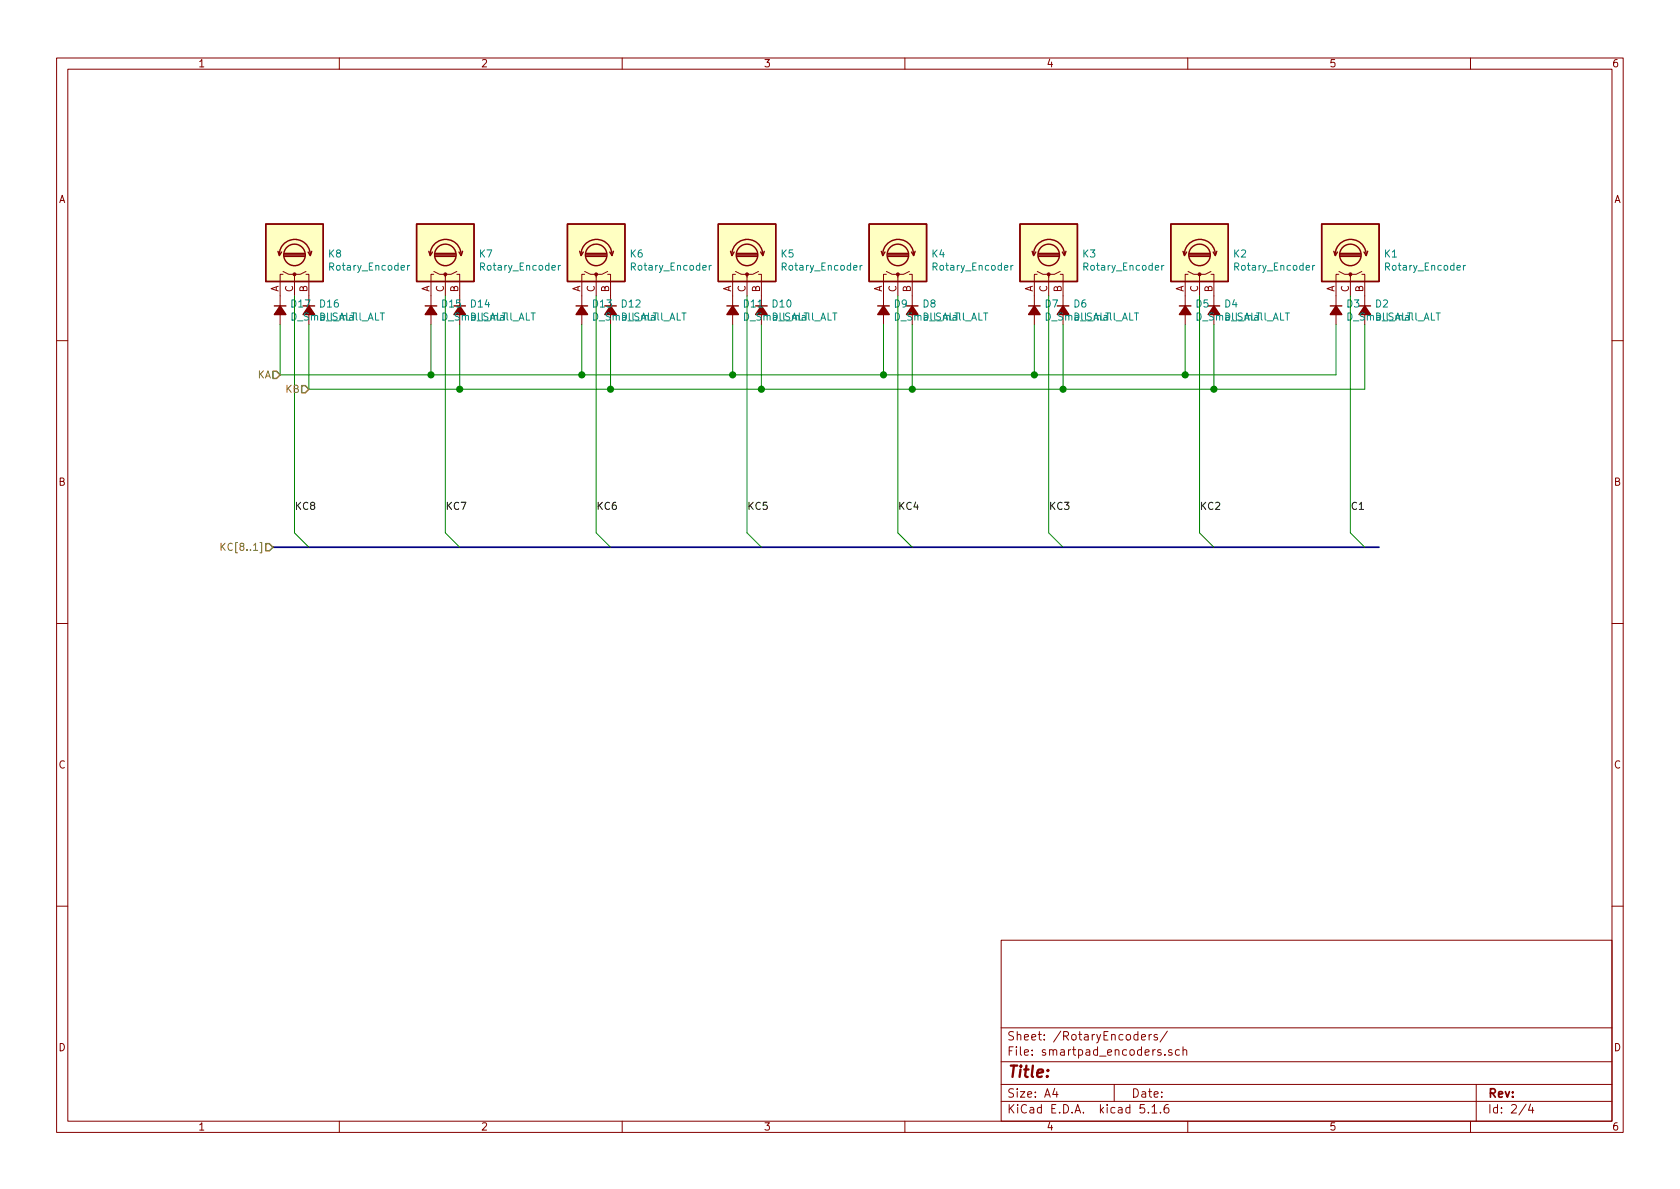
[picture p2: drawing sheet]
EESchema Schematic File Version 4
EELAYER 30 0
EELAYER END
$Descr A4 11693 8268
encoding utf-8
Sheet 2 4
Title ""
Date ""
Rev ""
Comp ""
Comment1 ""
Comment2 ""
Comment3 ""
Comment4 ""
$EndDescr
$Comp
L Device:Rotary_Encoder K1
U 1 1
P 9400 1750
F 0 "K1" V 9389 1520 50  0000 R CNN
F 1 "Rotary_Encoder" V 9298 1520 50  0000 R CNN
F 2 "" H 9250 1910 50  0001 C CNN
F 3 "~" H 9400 2010 50  0001 C CNN
	1    9400 1750
	0    -1   -1   0   
$EndComp
$Comp
L Device:Rotary_Encoder K2
U 1 1
P 8350 1750
F 0 "K2" V 8339 1520 50  0000 R CNN
F 1 "Rotary_Encoder" V 8248 1520 50  0000 R CNN
F 2 "" H 8200 1910 50  0001 C CNN
F 3 "~" H 8350 2010 50  0001 C CNN
	1    8350 1750
	0    -1   -1   0   
$EndComp
$Comp
L Device:Rotary_Encoder K3
U 1 1
P 7300 1750
F 0 "K3" V 7289 1520 50  0000 R CNN
F 1 "Rotary_Encoder" V 7198 1520 50  0000 R CNN
F 2 "" H 7150 1910 50  0001 C CNN
F 3 "~" H 7300 2010 50  0001 C CNN
	1    7300 1750
	0    -1   -1   0   
$EndComp
$Comp
L Device:Rotary_Encoder K4
U 1 1
P 6250 1750
F 0 "K4" V 6239 1520 50  0000 R CNN
F 1 "Rotary_Encoder" V 6148 1520 50  0000 R CNN
F 2 "" H 6100 1910 50  0001 C CNN
F 3 "~" H 6250 2010 50  0001 C CNN
	1    6250 1750
	0    -1   -1   0   
$EndComp
$Comp
L Device:Rotary_Encoder K5
U 1 1
P 5200 1750
F 0 "K5" V 5189 1520 50  0000 R CNN
F 1 "Rotary_Encoder" V 5098 1520 50  0000 R CNN
F 2 "" H 5050 1910 50  0001 C CNN
F 3 "~" H 5200 2010 50  0001 C CNN
	1    5200 1750
	0    -1   -1   0   
$EndComp
$Comp
L Device:Rotary_Encoder K6
U 1 1
P 4150 1750
F 0 "K6" V 4139 1520 50  0000 R CNN
F 1 "Rotary_Encoder" V 4048 1520 50  0000 R CNN
F 2 "" H 4000 1910 50  0001 C CNN
F 3 "~" H 4150 2010 50  0001 C CNN
	1    4150 1750
	0    -1   -1   0   
$EndComp
$Comp
L Device:Rotary_Encoder K7
U 1 1
P 3100 1750
F 0 "K7" V 3089 1520 50  0000 R CNN
F 1 "Rotary_Encoder" V 2998 1520 50  0000 R CNN
F 2 "" H 2950 1910 50  0001 C CNN
F 3 "~" H 3100 2010 50  0001 C CNN
	1    3100 1750
	0    -1   -1   0   
$EndComp
$Comp
L Device:Rotary_Encoder K8
U 1 1
P 2050 1750
F 0 "K8" V 2039 1520 50  0000 R CNN
F 1 "Rotary_Encoder" V 1948 1520 50  0000 R CNN
F 2 "" H 1900 1910 50  0001 C CNN
F 3 "~" H 2050 2010 50  0001 C CNN
	1    2050 1750
	0    -1   -1   0   
$EndComp
Wire Wire Line
	8350 2050 8350 3700
Wire Wire Line
	7300 2050 7300 3700
Wire Wire Line
	6250 2050 6250 3700
Wire Wire Line
	5200 2050 5200 3700
Wire Wire Line
	4150 2050 4150 3700
Wire Wire Line
	3100 2050 3100 3700
Wire Wire Line
	2050 2050 2050 3700
Entry Wire Line
	9400 3700 9500 3800
Entry Wire Line
	8350 3700 8450 3800
Entry Wire Line
	7300 3700 7400 3800
Entry Wire Line
	6250 3700 6350 3800
Entry Wire Line
	5200 3700 5300 3800
Entry Wire Line
	4150 3700 4250 3800
Entry Wire Line
	3100 3700 3200 3800
Entry Wire Line
	2050 3700 2150 3800
Wire Wire Line
	9400 2050 9400 3700
Text Label 5200 3550 0    50   ~ 0
KC5
Text Label 4150 3550 0    50   ~ 0
KC6
Text Label 3100 3550 0    50   ~ 0
KC7
Text Label 2050 3550 0    50   ~ 0
KC8
Text HLabel 1900 3800 0    50   Input ~ 0
KC[8..1]
$Comp
L Device:D_Small_ALT D2
U 1 1
P 9500 2150
F 0 "D2" V 9454 2218 50  0000 L CNN
F 1 "D_Small_ALT" V 9545 2218 50  0000 L CNN
F 2 "" V 9500 2150 50  0001 C CNN
F 3 "~" V 9500 2150 50  0001 C CNN
	1    9500 2150
	0    1    1    0   
$EndComp
$Comp
L Device:D_Small_ALT D3
U 1 1
P 9300 2150
F 0 "D3" V 9254 2218 50  0000 L CNN
F 1 "D_Small_ALT" V 9345 2218 50  0000 L CNN
F 2 "" V 9300 2150 50  0001 C CNN
F 3 "~" V 9300 2150 50  0001 C CNN
	1    9300 2150
	0    1    1    0   
$EndComp
$Comp
L Device:D_Small_ALT D4
U 1 1
P 8450 2150
F 0 "D4" V 8404 2218 50  0000 L CNN
F 1 "D_Small_ALT" V 8495 2218 50  0000 L CNN
F 2 "" V 8450 2150 50  0001 C CNN
F 3 "~" V 8450 2150 50  0001 C CNN
	1    8450 2150
	0    1    1    0   
$EndComp
$Comp
L Device:D_Small_ALT D5
U 1 1
P 8250 2150
F 0 "D5" V 8204 2218 50  0000 L CNN
F 1 "D_Small_ALT" V 8295 2218 50  0000 L CNN
F 2 "" V 8250 2150 50  0001 C CNN
F 3 "~" V 8250 2150 50  0001 C CNN
	1    8250 2150
	0    1    1    0   
$EndComp
$Comp
L Device:D_Small_ALT D6
U 1 1
P 7400 2150
F 0 "D6" V 7354 2218 50  0000 L CNN
F 1 "D_Small_ALT" V 7445 2218 50  0000 L CNN
F 2 "" V 7400 2150 50  0001 C CNN
F 3 "~" V 7400 2150 50  0001 C CNN
	1    7400 2150
	0    1    1    0   
$EndComp
$Comp
L Device:D_Small_ALT D7
U 1 1
P 7200 2150
F 0 "D7" V 7154 2218 50  0000 L CNN
F 1 "D_Small_ALT" V 7245 2218 50  0000 L CNN
F 2 "" V 7200 2150 50  0001 C CNN
F 3 "~" V 7200 2150 50  0001 C CNN
	1    7200 2150
	0    1    1    0   
$EndComp
$Comp
L Device:D_Small_ALT D8
U 1 1
P 6350 2150
F 0 "D8" V 6304 2218 50  0000 L CNN
F 1 "D_Small_ALT" V 6395 2218 50  0000 L CNN
F 2 "" V 6350 2150 50  0001 C CNN
F 3 "~" V 6350 2150 50  0001 C CNN
	1    6350 2150
	0    1    1    0   
$EndComp
$Comp
L Device:D_Small_ALT D9
U 1 1
P 6150 2150
F 0 "D9" V 6104 2218 50  0000 L CNN
F 1 "D_Small_ALT" V 6195 2218 50  0000 L CNN
F 2 "" V 6150 2150 50  0001 C CNN
F 3 "~" V 6150 2150 50  0001 C CNN
	1    6150 2150
	0    1    1    0   
$EndComp
$Comp
L Device:D_Small_ALT D10
U 1 1
P 5300 2150
F 0 "D10" V 5254 2218 50  0000 L CNN
F 1 "D_Small_ALT" V 5345 2218 50  0000 L CNN
F 2 "" V 5300 2150 50  0001 C CNN
F 3 "~" V 5300 2150 50  0001 C CNN
	1    5300 2150
	0    1    1    0   
$EndComp
$Comp
L Device:D_Small_ALT D11
U 1 1
P 5100 2150
F 0 "D11" V 5054 2218 50  0000 L CNN
F 1 "D_Small_ALT" V 5145 2218 50  0000 L CNN
F 2 "" V 5100 2150 50  0001 C CNN
F 3 "~" V 5100 2150 50  0001 C CNN
	1    5100 2150
	0    1    1    0   
$EndComp
$Comp
L Device:D_Small_ALT D12
U 1 1
P 4250 2150
F 0 "D12" V 4204 2218 50  0000 L CNN
F 1 "D_Small_ALT" V 4295 2218 50  0000 L CNN
F 2 "" V 4250 2150 50  0001 C CNN
F 3 "~" V 4250 2150 50  0001 C CNN
	1    4250 2150
	0    1    1    0   
$EndComp
$Comp
L Device:D_Small_ALT D13
U 1 1
P 4050 2150
F 0 "D13" V 4004 2218 50  0000 L CNN
F 1 "D_Small_ALT" V 4095 2218 50  0000 L CNN
F 2 "" V 4050 2150 50  0001 C CNN
F 3 "~" V 4050 2150 50  0001 C CNN
	1    4050 2150
	0    1    1    0   
$EndComp
$Comp
L Device:D_Small_ALT D14
U 1 1
P 3200 2150
F 0 "D14" V 3154 2218 50  0000 L CNN
F 1 "D_Small_ALT" V 3245 2218 50  0000 L CNN
F 2 "" V 3200 2150 50  0001 C CNN
F 3 "~" V 3200 2150 50  0001 C CNN
	1    3200 2150
	0    1    1    0   
$EndComp
$Comp
L Device:D_Small_ALT D15
U 1 1
P 3000 2150
F 0 "D15" V 2954 2218 50  0000 L CNN
F 1 "D_Small_ALT" V 3045 2218 50  0000 L CNN
F 2 "" V 3000 2150 50  0001 C CNN
F 3 "~" V 3000 2150 50  0001 C CNN
	1    3000 2150
	0    1    1    0   
$EndComp
$Comp
L Device:D_Small_ALT D16
U 1 1
P 2150 2150
F 0 "D16" V 2104 2218 50  0000 L CNN
F 1 "D_Small_ALT" V 2195 2218 50  0000 L CNN
F 2 "" V 2150 2150 50  0001 C CNN
F 3 "~" V 2150 2150 50  0001 C CNN
	1    2150 2150
	0    1    1    0   
$EndComp
$Comp
L Device:D_Small_ALT D17
U 1 1
P 1950 2150
F 0 "D17" V 1904 2218 50  0000 L CNN
F 1 "D_Small_ALT" V 1995 2218 50  0000 L CNN
F 2 "" V 1950 2150 50  0001 C CNN
F 3 "~" V 1950 2150 50  0001 C CNN
	1    1950 2150
	0    1    1    0   
$EndComp
Wire Wire Line
	9500 2250 9500 2700
Wire Wire Line
	9500 2700 8450 2700
Wire Wire Line
	2150 2700 2150 2250
Wire Wire Line
	9300 2250 9300 2600
Wire Wire Line
	9300 2600 8250 2600
Wire Wire Line
	1950 2600 1950 2250
Wire Wire Line
	8450 2250 8450 2700
Connection ~ 8450 2700
Wire Wire Line
	8450 2700 7400 2700
Wire Wire Line
	7400 2250 7400 2700
Connection ~ 7400 2700
Wire Wire Line
	7400 2700 6350 2700
Wire Wire Line
	6350 2250 6350 2700
Connection ~ 6350 2700
Wire Wire Line
	6350 2700 5300 2700
Wire Wire Line
	5300 2250 5300 2700
Connection ~ 5300 2700
Wire Wire Line
	5300 2700 4250 2700
Wire Wire Line
	4250 2250 4250 2700
Connection ~ 4250 2700
Wire Wire Line
	4250 2700 3200 2700
Wire Wire Line
	3200 2250 3200 2700
Connection ~ 3200 2700
Wire Wire Line
	3200 2700 2150 2700
Wire Wire Line
	3000 2250 3000 2600
Connection ~ 3000 2600
Wire Wire Line
	3000 2600 1950 2600
Wire Wire Line
	4050 2250 4050 2600
Connection ~ 4050 2600
Wire Wire Line
	4050 2600 3000 2600
Wire Wire Line
	5100 2250 5100 2600
Connection ~ 5100 2600
Wire Wire Line
	5100 2600 4050 2600
Wire Wire Line
	6150 2250 6150 2600
Connection ~ 6150 2600
Wire Wire Line
	6150 2600 5100 2600
Wire Wire Line
	7200 2250 7200 2600
Connection ~ 7200 2600
Wire Wire Line
	7200 2600 6150 2600
Wire Wire Line
	8250 2250 8250 2600
Wire Bus Line
	1900 3800 9600 3800
Connection ~ 8250 2600
Wire Wire Line
	8250 2600 7200 2600
Text HLabel 1950 2600 0    50   Input ~ 0
KA
Text HLabel 2150 2700 0    50   Input ~ 0
KB
Text Label 6250 3550 0    50   ~ 0
KC4
Text Label 7300 3550 0    50   ~ 0
KC3
Text Label 8350 3550 0    50   ~ 0
KC2
Text Label 9400 3550 0    50   ~ 0
C1
$EndSCHEMATC
